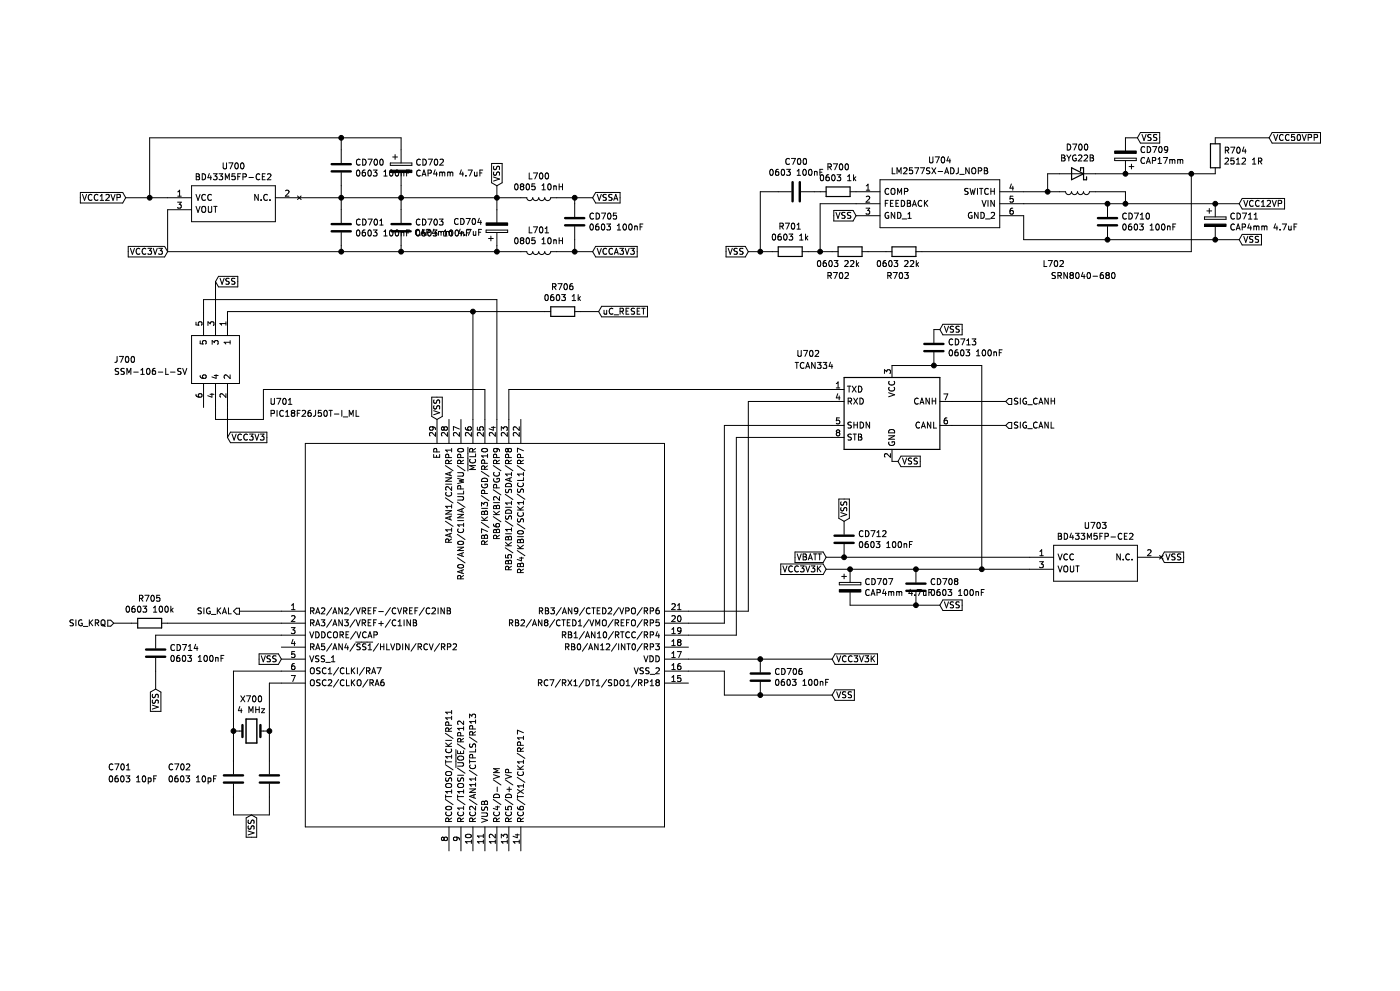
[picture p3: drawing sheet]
EESchema Schematic File Version 4
EELAYER 30 0
EELAYER END
$Descr A4 11693 8268
encoding utf-8
Sheet 3 9
Title ""
Date ""
Rev ""
Comp ""
Comment1 ""
Comment2 ""
Comment3 ""
Comment4 ""
$EndDescr
Wire Wire Line
	1400 1650 1250 1650
Text GLabel 1050 1650 0    50   Input ~ 0
VCC12VP
Wire Wire Line
	2500 1650 2850 1650
$Comp
L Device:C CD700
U 1 1
P 2850 1400
F 0 "CD700" H 2965 1446 50  0000 L CNN
F 1 "0603 100nF" H 2965 1355 50  0000 L CNN
F 2 "Samacsys:RESC1608X55N" H 2888 1250 50  0001 C CNN
F 3 "~" H 2850 1400 50  0001 C CNN
	1    2850 1400
	1    0    0    -1  
$EndComp
$Comp
L Device:C CD701
U 1 1
P 2850 1900
F 0 "CD701" H 2965 1946 50  0000 L CNN
F 1 "0603 100nF" H 2965 1855 50  0000 L CNN
F 2 "Samacsys:RESC1608X55N" H 2888 1750 50  0001 C CNN
F 3 "~" H 2850 1900 50  0001 C CNN
	1    2850 1900
	1    0    0    -1  
$EndComp
$Comp
L Device:C CD703
U 1 1
P 3350 1900
F 0 "CD703" H 3465 1946 50  0000 L CNN
F 1 "0603 100nF" H 3465 1855 50  0000 L CNN
F 2 "Samacsys:RESC1608X55N" H 3388 1750 50  0001 C CNN
F 3 "~" H 3350 1900 50  0001 C CNN
	1    3350 1900
	1    0    0    -1  
$EndComp
$Comp
L Device:CP CD702
U 1 1
P 3350 1400
F 0 "CD702" H 3468 1446 50  0000 L CNN
F 1 "CAP4mm 4.7uF" H 3468 1355 50  0000 L CNN
F 2 "Samacsys:CAPAE430X550N" H 3388 1250 50  0001 C CNN
F 3 "~" H 3350 1400 50  0001 C CNN
	1    3350 1400
	1    0    0    -1  
$EndComp
$Comp
L Device:CP CD704
U 1 1
P 4150 1900
F 0 "CD704" H 4033 1854 50  0000 R CNN
F 1 "CAP4mm 4.7uF" H 4033 1945 50  0000 R CNN
F 2 "Samacsys:CAPAE430X550N" H 4188 1750 50  0001 C CNN
F 3 "~" H 4150 1900 50  0001 C CNN
	1    4150 1900
	1    0    0    1   
$EndComp
Wire Wire Line
	2850 1550 2850 1650
Connection ~ 2850 1650
Wire Wire Line
	3350 1750 3350 1650
Connection ~ 3350 1650
Wire Wire Line
	3350 1550 3350 1650
Wire Wire Line
	2850 1750 2850 1650
Wire Wire Line
	4150 1750 4150 1650
Connection ~ 4150 1650
Wire Wire Line
	3350 1250 3350 1150
Wire Wire Line
	1250 1150 1250 1650
Connection ~ 1250 1650
Wire Wire Line
	1250 1650 1050 1650
Wire Wire Line
	2850 1250 2850 1150
Wire Wire Line
	4150 2050 4150 2100
Connection ~ 4150 2100
Wire Wire Line
	4150 2100 4350 2100
Wire Wire Line
	3350 2050 3350 2100
Wire Wire Line
	2850 2050 2850 2100
Wire Wire Line
	4150 1650 4350 1650
$Comp
L Device:L L700
U 1 1
P 4500 1650
F 0 "L700" V 4319 1650 50  0000 C CNN
F 1 "0805 10nH" V 4410 1650 50  0000 C CNN
F 2 "Samacsys:RESC2012X60N" H 4500 1650 50  0001 C CNN
F 3 "~" H 4500 1650 50  0001 C CNN
	1    4500 1650
	0    1    1    0   
$EndComp
$Comp
L Device:L L701
U 1 1
P 4500 2100
F 0 "L701" V 4319 2100 50  0000 C CNN
F 1 "0805 10nH" V 4410 2100 50  0000 C CNN
F 2 "Samacsys:RESC2012X60N" H 4500 2100 50  0001 C CNN
F 3 "~" H 4500 2100 50  0001 C CNN
	1    4500 2100
	0    1    1    0   
$EndComp
Wire Wire Line
	4650 1650 4800 1650
Wire Wire Line
	4650 2100 4800 2100
$Comp
L Device:C CD705
U 1 1
P 4800 1850
F 0 "CD705" H 4915 1896 50  0000 L CNN
F 1 "0603 100nF" H 4915 1805 50  0000 L CNN
F 2 "Samacsys:RESC1608X55N" H 4838 1700 50  0001 C CNN
F 3 "~" H 4800 1850 50  0001 C CNN
	1    4800 1850
	1    0    0    -1  
$EndComp
Wire Wire Line
	4800 1700 4800 1650
Connection ~ 4800 1650
Wire Wire Line
	4800 1650 4950 1650
Wire Wire Line
	4800 2000 4800 2100
Connection ~ 4800 2100
Wire Wire Line
	4800 2100 4950 2100
Text GLabel 4950 1650 2    50   Input ~ 0
VSSA
Text GLabel 4950 2100 2    50   Input ~ 0
VCCA3V3
Wire Wire Line
	2850 1150 3350 1150
Wire Wire Line
	2850 1650 3350 1650
Wire Wire Line
	2850 2100 3350 2100
Connection ~ 2850 2100
Wire Wire Line
	3350 1650 4150 1650
Wire Wire Line
	3350 2100 4150 2100
Connection ~ 3350 2100
$Comp
L SamacSys_Parts:LM2577SX-ADJ_NOPB U704
U 1 1
P 7150 1600
F 0 "U704" H 7850 1865 50  0000 C CNN
F 1 "LM2577SX-ADJ_NOPB" H 7850 1774 50  0000 C CNN
F 2 "Samacsys:KTT0005B" H 8400 1700 50  0001 L CNN
F 3 "http://www.ti.com/lit/gpn/LM2577" H 8400 1600 50  0001 L CNN
F 4 "SIMPLE SWITCHER&#174; 3.5V to 40V, 3A Low Component Count Step-Up Regulator" H 8400 1500 50  0001 L CNN "Description"
F 5 "" H 8400 1400 50  0001 L CNN "Height"
F 6 "926-LM2577SXADJNOPB" H 8400 1300 50  0001 L CNN "Mouser Part Number"
F 7 "https://www.mouser.co.uk/ProductDetail/Texas-Instruments/LM2577SX-ADJ-NOPB?qs=X1J7HmVL2ZH8mODru%2FJBBw%3D%3D" H 8400 1200 50  0001 L CNN "Mouser Price/Stock"
F 8 "Texas Instruments" H 8400 1100 50  0001 L CNN "Manufacturer_Name"
F 9 "LM2577SX-ADJ/NOPB" H 8400 1000 50  0001 L CNN "Manufacturer_Part_Number"
	1    7150 1600
	1    0    0    -1  
$EndComp
Text GLabel 10350 2000 2    50   Input ~ 0
VSS
Text GLabel 6250 2100 0    50   Input ~ 0
VSS
Wire Wire Line
	7150 1700 6850 1700
Wire Wire Line
	6850 1700 6850 2100
$Comp
L Device:R R702
U 1 1
P 7100 2100
F 0 "R702" V 7300 2000 50  0000 C CNN
F 1 "0603 22k" V 7200 2000 50  0000 C CNN
F 2 "Samacsys:RESC1608X55N" V 7030 2100 50  0001 C CNN
F 3 "~" H 7100 2100 50  0001 C CNN
	1    7100 2100
	0    1    1    0   
$EndComp
Wire Wire Line
	8550 1700 9250 1700
$Comp
L Device:C CD710
U 1 1
P 9250 1850
F 0 "CD710" H 9365 1896 50  0000 L CNN
F 1 "0603 100nF" H 9365 1805 50  0000 L CNN
F 2 "Samacsys:RESC1608X55N" H 9288 1700 50  0001 C CNN
F 3 "~" H 9250 1850 50  0001 C CNN
	1    9250 1850
	1    0    0    -1  
$EndComp
Connection ~ 9400 1700
$Comp
L Device:CP CD711
U 1 1
P 10150 1850
F 0 "CD711" H 10268 1896 50  0000 L CNN
F 1 "CAP4mm 4.7uF" H 10268 1805 50  0000 L CNN
F 2 "Samacsys:CAPAE430X550N" H 10188 1700 50  0001 C CNN
F 3 "~" H 10150 1850 50  0001 C CNN
	1    10150 1850
	1    0    0    -1  
$EndComp
Connection ~ 10150 1700
Wire Wire Line
	10150 1700 10350 1700
Wire Wire Line
	9400 1700 10150 1700
Text GLabel 10350 1700 2    50   Input ~ 0
VCC12VP
Wire Wire Line
	10350 2000 10150 2000
Wire Wire Line
	8550 2000 8550 1800
Connection ~ 10150 2000
$Comp
L Device:L L702
U 1 1
P 9000 1600
F 0 "L702" V 9600 1400 50  0000 C CNN
F 1 "SRN8040-680" V 9700 1650 50  0000 C CNN
F 2 "Samacsys:INDC8566X410N" H 9000 1600 50  0001 C CNN
F 3 "~" H 9000 1600 50  0001 C CNN
	1    9000 1600
	0    1    1    0   
$EndComp
$Comp
L Device:D_Schottky D700
U 1 1
P 9000 1450
F 0 "D700" H 9000 1233 50  0000 C CNN
F 1 "BYG22B" H 9000 1324 50  0000 C CNN
F 2 "Samacsys:DIOM5127X229N" H 9000 1450 50  0001 C CNN
F 3 "~" H 9000 1450 50  0001 C CNN
	1    9000 1450
	-1   0    0    1   
$EndComp
Wire Wire Line
	9400 1600 9400 1700
Wire Wire Line
	8550 1600 8750 1600
Wire Wire Line
	8850 1450 8750 1450
Wire Wire Line
	8750 1450 8750 1600
Connection ~ 8750 1600
Wire Wire Line
	8750 1600 8850 1600
Wire Wire Line
	9150 1450 9400 1450
$Comp
L Device:CP CD709
U 1 1
P 9400 1300
F 0 "CD709" H 9282 1254 50  0000 R CNN
F 1 "CAP17mm" H 9282 1345 50  0000 R CNN
F 2 "Samacsys:CAPAE1700X1700N" H 9438 1150 50  0001 C CNN
F 3 "~" H 9400 1300 50  0001 C CNN
	1    9400 1300
	-1   0    0    1   
$EndComp
Text GLabel 9500 1150 2    50   Input ~ 0
VSS
Wire Wire Line
	9400 1450 9950 1450
Connection ~ 9400 1450
Text GLabel 10600 1150 2    50   Input ~ 0
VCC50VPP
Wire Wire Line
	9150 1600 9400 1600
Connection ~ 9250 1700
Wire Wire Line
	9250 1700 9400 1700
Connection ~ 9250 2000
Wire Wire Line
	9250 2000 8550 2000
Wire Wire Line
	9950 2100 9950 1450
Wire Wire Line
	9250 2000 10150 2000
Connection ~ 9950 1450
Wire Wire Line
	9950 1450 10150 1450
$Comp
L Device:R R701
U 1 1
P 6600 2100
F 0 "R701" V 6807 2100 50  0000 C CNN
F 1 "0603 1k" V 6716 2100 50  0000 C CNN
F 2 "Samacsys:RESC1608X55N" V 6530 2100 50  0001 C CNN
F 3 "~" H 6600 2100 50  0001 C CNN
	1    6600 2100
	0    -1   -1   0   
$EndComp
Wire Wire Line
	6750 2100 6850 2100
Wire Wire Line
	6450 2100 6350 2100
Text GLabel 7150 1800 0    50   Input ~ 0
VSS
$Comp
L Device:R R700
U 1 1
P 7000 1600
F 0 "R700" V 6793 1600 50  0000 C CNN
F 1 "0603 1k" V 6884 1600 50  0000 C CNN
F 2 "Samacsys:RESC1608X55N" V 6930 1600 50  0001 C CNN
F 3 "~" H 7000 1600 50  0001 C CNN
	1    7000 1600
	0    1    1    0   
$EndComp
Wire Wire Line
	6850 1600 6800 1600
$Comp
L Device:C C700
U 1 1
P 6650 1600
F 0 "C700" V 6398 1600 50  0000 C CNN
F 1 "0603 100nF" V 6489 1600 50  0000 C CNN
F 2 "Samacsys:RESC1608X55N" H 6688 1450 50  0001 C CNN
F 3 "~" H 6650 1600 50  0001 C CNN
	1    6650 1600
	0    1    1    0   
$EndComp
Wire Wire Line
	6500 1600 6350 1600
Wire Wire Line
	6350 1600 6350 2100
Connection ~ 6350 2100
Wire Wire Line
	6250 2100 6350 2100
Wire Wire Line
	9400 1150 9500 1150
$Comp
L Device:R R703
U 1 1
P 7550 2100
F 0 "R703" V 7750 2050 50  0000 C CNN
F 1 "0603 22k" V 7650 2050 50  0000 C CNN
F 2 "Samacsys:RESC1608X55N" V 7480 2100 50  0001 C CNN
F 3 "~" H 7550 2100 50  0001 C CNN
	1    7550 2100
	0    1    1    0   
$EndComp
Wire Wire Line
	6950 2100 6850 2100
Connection ~ 6850 2100
Wire Wire Line
	7250 2100 7400 2100
Wire Wire Line
	7700 2100 9950 2100
Text HLabel 2000 5100 0    50   Output ~ 0
SIG_KAL
Text HLabel 8400 3350 2    50   Input ~ 0
SIG_CANH
Text HLabel 8400 3550 2    50   Input ~ 0
SIG_CANL
$Comp
L Rabbit~ECU~Schematic~Symbols:PIC18F26J50T-I_ML U701
U 1 1
P 2350 5100
F 0 "U701" H 2250 6850 50  0000 L CNN
F 1 "PIC18F26J50T-I_ML" H 2250 6750 50  0000 L CNN
F 2 "Sparkdog PF-DI V2:PIC18F26" H 5600 6500 50  0001 L CNN
F 3 "https://componentsearchengine.com/Datasheets/1/PIC18F26J50T-I_ML.pdf" H 5600 6400 50  0001 L CNN
F 4 "8-bit Microcontrollers - MCU Full Spd USB 64KB Flsh 4KBRAM nanoWatt" H 5600 6300 50  0001 L CNN "Description"
F 5 "1" H 5600 6200 50  0001 L CNN "Height"
F 6 "579-PIC18F26J50T-IML" H 5600 6100 50  0001 L CNN "Mouser Part Number"
F 7 "https://www.mouser.co.uk/ProductDetail/Microchip-Technology/PIC18F26J50T-I-ML?qs=Xb8IjHhkxj6YU2KL6UdtEQ%3D%3D" H 5600 6000 50  0001 L CNN "Mouser Price/Stock"
F 8 "Microchip" H 5600 5900 50  0001 L CNN "Manufacturer_Name"
F 9 "PIC18F26J50T-I/ML" H 5600 5800 50  0001 L CNN "Manufacturer_Part_Number"
	1    2350 5100
	1    0    0    -1  
$EndComp
Wire Wire Line
	5750 5100 6250 5100
Text GLabel 6900 4650 0    50   Input ~ 0
VBATT
Wire Wire Line
	6900 4650 7050 4650
$Comp
L SamacSys_Parts:BD433M5FP-CE2 U700
U 1 1
P 1400 1650
F 0 "U700" H 1950 1915 50  0000 C CNN
F 1 "BD433M5FP-CE2" H 1950 1824 50  0000 C CNN
F 2 "Sparkdog PF-DI V2:MDAC-TO-252-3" H 2350 1750 50  0001 L CNN
F 3 "" H 2350 1650 50  0001 L CNN
F 4 "ROHM - BD433M5FP-CE2 - LDO, FIXED, AUTO, 3.3V, 0.5A, TO252-3" H 2350 1550 50  0001 L CNN "Description"
F 5 "2.5" H 2350 1450 50  0001 L CNN "Height"
F 6 "755-BD433M5FP-CE2" H 2350 1350 50  0001 L CNN "Mouser Part Number"
F 7 "https://www.mouser.co.uk/ProductDetail/ROHM-Semiconductor/BD433M5FP-CE2?qs=WHeKGGBt0W%252Bm0j7eFV2sYw%3D%3D" H 2350 1250 50  0001 L CNN "Mouser Price/Stock"
F 8 "ROHM Semiconductor" H 2350 1150 50  0001 L CNN "Manufacturer_Name"
F 9 "BD433M5FP-CE2" H 2350 1050 50  0001 L CNN "Manufacturer_Part_Number"
	1    1400 1650
	1    0    0    -1  
$EndComp
Wire Wire Line
	1250 1150 2850 1150
Connection ~ 2850 1150
Wire Wire Line
	1400 1750 1400 2100
Wire Wire Line
	1400 2100 2850 2100
Text GLabel 1400 2100 0    50   Input ~ 0
VCC3V3
$Comp
L SamacSys_Parts:BD433M5FP-CE2 U703
U 1 1
P 8600 4650
F 0 "U703" H 9150 4915 50  0000 C CNN
F 1 "BD433M5FP-CE2" H 9150 4824 50  0000 C CNN
F 2 "Sparkdog PF-DI V2:MDAC-TO-252-3" H 9550 4750 50  0001 L CNN
F 3 "" H 9550 4650 50  0001 L CNN
F 4 "ROHM - BD433M5FP-CE2 - LDO, FIXED, AUTO, 3.3V, 0.5A, TO252-3" H 9550 4550 50  0001 L CNN "Description"
F 5 "2.5" H 9550 4450 50  0001 L CNN "Height"
F 6 "755-BD433M5FP-CE2" H 9550 4350 50  0001 L CNN "Mouser Part Number"
F 7 "https://www.mouser.co.uk/ProductDetail/ROHM-Semiconductor/BD433M5FP-CE2?qs=WHeKGGBt0W%252Bm0j7eFV2sYw%3D%3D" H 9550 4250 50  0001 L CNN "Mouser Price/Stock"
F 8 "ROHM Semiconductor" H 9550 4150 50  0001 L CNN "Manufacturer_Name"
F 9 "BD433M5FP-CE2" H 9550 4050 50  0001 L CNN "Manufacturer_Part_Number"
	1    8600 4650
	1    0    0    -1  
$EndComp
Text GLabel 9700 4650 2    50   Input ~ 0
VSS
$Comp
L Device:C CD712
U 1 1
P 7050 4500
F 0 "CD712" H 7165 4546 50  0000 L CNN
F 1 "0603 100nF" H 7165 4455 50  0000 L CNN
F 2 "Samacsys:RESC1608X55N" H 7088 4350 50  0001 C CNN
F 3 "~" H 7050 4500 50  0001 C CNN
	1    7050 4500
	1    0    0    -1  
$EndComp
Connection ~ 7050 4650
Text GLabel 7050 4350 1    50   Input ~ 0
VSS
$Comp
L Device:C CD708
U 1 1
P 7650 4900
F 0 "CD708" H 7765 4946 50  0000 L CNN
F 1 "0603 100nF" H 7765 4855 50  0000 L CNN
F 2 "Samacsys:RESC1608X55N" H 7688 4750 50  0001 C CNN
F 3 "~" H 7650 4900 50  0001 C CNN
	1    7650 4900
	1    0    0    -1  
$EndComp
$Comp
L Device:CP CD707
U 1 1
P 7100 4900
F 0 "CD707" H 7218 4946 50  0000 L CNN
F 1 "CAP4mm 4.7uF" H 7218 4855 50  0000 L CNN
F 2 "Samacsys:CAPAE430X550N" H 7138 4750 50  0001 C CNN
F 3 "~" H 7100 4900 50  0001 C CNN
	1    7100 4900
	1    0    0    -1  
$EndComp
Connection ~ 7100 4750
Wire Wire Line
	7100 4750 6900 4750
Connection ~ 7650 4750
Wire Wire Line
	7650 4750 7100 4750
Text GLabel 6900 4750 0    50   Input ~ 0
VCC3V3K
Wire Wire Line
	7100 5050 7650 5050
Text GLabel 7850 5050 2    50   Input ~ 0
VSS
Wire Wire Line
	7650 5050 7850 5050
Connection ~ 7650 5050
Text GLabel 6950 5800 2    50   Input ~ 0
VSS
Text GLabel 6950 5500 2    50   Input ~ 0
VCC3V3K
Wire Wire Line
	5750 5500 6350 5500
$Comp
L Device:C CD706
U 1 1
P 6350 5650
F 0 "CD706" H 6465 5696 50  0000 L CNN
F 1 "0603 100nF" H 6465 5605 50  0000 L CNN
F 2 "Samacsys:RESC1608X55N" H 6388 5500 50  0001 C CNN
F 3 "~" H 6350 5650 50  0001 C CNN
	1    6350 5650
	1    0    0    -1  
$EndComp
Connection ~ 6350 5500
Wire Wire Line
	5750 5600 6050 5600
Wire Wire Line
	6050 5600 6050 5800
Wire Wire Line
	6050 5800 6350 5800
Connection ~ 6350 5800
Wire Wire Line
	6350 5500 6950 5500
Wire Wire Line
	6350 5800 6950 5800
$Comp
L Interface_CAN_LIN:TCAN334 U702
U 1 1
P 7450 3450
F 0 "U702" H 6750 3950 50  0000 C CNN
F 1 "TCAN334" H 6800 3850 50  0000 C CNN
F 2 "Samacsys:SOIC127P600X175-8N" H 7450 2950 50  0001 C CIN
F 3 "http://www.ti.com/lit/ds/symlink/tcan337.pdf" H 7450 3450 50  0001 C CNN
	1    7450 3450
	1    0    0    -1  
$EndComp
Wire Wire Line
	4250 3500 4250 3250
Wire Wire Line
	4250 3250 6950 3250
Wire Wire Line
	6250 3350 6950 3350
Wire Wire Line
	6250 3350 6250 5100
Wire Wire Line
	7950 3350 8400 3350
Wire Wire Line
	8400 3550 7950 3550
Wire Wire Line
	2000 5100 2350 5100
Text GLabel 7500 3850 2    50   Input ~ 0
VSS
$Comp
L Device:C CD713
U 1 1
P 7800 2900
F 0 "CD713" H 7915 2946 50  0000 L CNN
F 1 "0603 100nF" H 7915 2855 50  0000 L CNN
F 2 "Samacsys:RESC1608X55N" H 7838 2750 50  0001 C CNN
F 3 "~" H 7800 2900 50  0001 C CNN
	1    7800 2900
	1    0    0    -1  
$EndComp
Text GLabel 7850 2750 2    50   Input ~ 0
VSS
Wire Wire Line
	7450 3050 7800 3050
Wire Wire Line
	7050 4650 8600 4650
Wire Wire Line
	7650 4750 8200 4750
Wire Wire Line
	7800 3050 8200 3050
Wire Wire Line
	8200 3050 8200 4750
Connection ~ 7800 3050
Connection ~ 8200 4750
Wire Wire Line
	8200 4750 8600 4750
Wire Wire Line
	7800 2750 7850 2750
Wire Wire Line
	7450 3850 7500 3850
Wire Wire Line
	6950 3550 6050 3550
Wire Wire Line
	6050 3550 6050 5200
Wire Wire Line
	6050 5200 5750 5200
Wire Wire Line
	6150 5300 6150 3650
Wire Wire Line
	6150 3650 6950 3650
Wire Wire Line
	5750 5300 6150 5300
Text GLabel 2350 5500 0    50   Input ~ 0
VSS
Wire Wire Line
	4150 1650 4150 1550
Text GLabel 4150 1550 1    50   Input ~ 0
VSS
$Comp
L Device:R R704
U 1 1
P 10150 1300
F 0 "R704" H 10220 1346 50  0000 L CNN
F 1 "2512 1R" H 10220 1255 50  0000 L CNN
F 2 "Samacsys:RESC6331X75N" V 10080 1300 50  0001 C CNN
F 3 "~" H 10150 1300 50  0001 C CNN
	1    10150 1300
	1    0    0    -1  
$EndComp
Wire Wire Line
	10150 1150 10600 1150
Wire Wire Line
	3950 3500 3950 2600
Wire Wire Line
	3950 2600 4550 2600
$Comp
L Device:R R706
U 1 1
P 4700 2600
F 0 "R706" V 4493 2600 50  0000 C CNN
F 1 "0603 1k" V 4584 2600 50  0000 C CNN
F 2 "Samacsys:RESC1608X55N" V 4630 2600 50  0001 C CNN
F 3 "~" H 4700 2600 50  0001 C CNN
	1    4700 2600
	0    1    1    0   
$EndComp
Wire Wire Line
	4850 2600 5000 2600
Text GLabel 5000 2600 2    50   Input ~ 0
uC_RESET
Wire Wire Line
	4050 3500 4050 3250
$Comp
L Device:C CD714
U 1 1
P 1300 5450
F 0 "CD714" H 1415 5496 50  0000 L CNN
F 1 "0603 100nF" H 1415 5405 50  0000 L CNN
F 2 "Samacsys:RESC1608X55N" H 1338 5300 50  0001 C CNN
F 3 "~" H 1300 5450 50  0001 C CNN
	1    1300 5450
	1    0    0    -1  
$EndComp
Wire Wire Line
	1300 5300 2350 5300
Wire Wire Line
	1300 5600 1300 5750
Text GLabel 1300 5750 3    50   Input ~ 0
VSS
$Comp
L Device:Crystal X700
U 1 1
P 2100 6100
F 0 "X700" H 2100 6368 50  0000 C CNN
F 1 "4 MHz" H 2100 6277 50  0000 C CNN
F 2 "Samacsys:ECS49205PXTR" H 2100 6100 50  0001 C CNN
F 3 "~" H 2100 6100 50  0001 C CNN
	1    2100 6100
	1    0    0    -1  
$EndComp
Wire Wire Line
	2250 6100 2250 5700
Wire Wire Line
	2250 5700 2350 5700
Wire Wire Line
	2350 5600 1950 5600
Wire Wire Line
	1950 5600 1950 6100
Wire Wire Line
	1950 6100 1950 6350
Connection ~ 1950 6100
Wire Wire Line
	2250 6100 2250 6350
Connection ~ 2250 6100
$Comp
L Device:C C702
U 1 1
P 2250 6500
F 0 "C702" H 1400 6600 50  0000 L CNN
F 1 "0603 10pF" H 1400 6500 50  0000 L CNN
F 2 "Samacsys:RESC1608X55N" H 2288 6350 50  0001 C CNN
F 3 "~" H 2250 6500 50  0001 C CNN
	1    2250 6500
	1    0    0    -1  
$EndComp
$Comp
L Device:C C701
U 1 1
P 1950 6500
F 0 "C701" H 900 6600 50  0000 L CNN
F 1 "0603 10pF" H 900 6500 50  0000 L CNN
F 2 "Samacsys:RESC1608X55N" H 1988 6350 50  0001 C CNN
F 3 "~" H 1950 6500 50  0001 C CNN
	1    1950 6500
	1    0    0    -1  
$EndComp
Wire Wire Line
	2250 6650 2250 6800
Wire Wire Line
	2250 6800 1950 6800
Wire Wire Line
	1950 6800 1950 6650
Text GLabel 2100 6800 3    50   Input ~ 0
VSS
Text HLabel 950  5200 0    50   Input ~ 0
SIG_KRQ
Wire Wire Line
	3950 2600 1900 2600
Connection ~ 3950 2600
$Comp
L SamacSys_Parts:SSM-106-L-SV J700
U 1 1
P 1900 2600
F 0 "J700" V 2300 1650 50  0000 L CNN
F 1 "SSM-106-L-SV" V 2400 1650 50  0000 L CNN
F 2 "Samacsys:SSM106LSV" H 2550 2700 50  0001 L CNN
F 3 "http://suddendocs.samtec.com/catalog_english/ssm_sm.pdf" H 2550 2600 50  0001 L CNN
F 4 "Samtec SSM Series 2.54mm 6 Way 1 Row Straight PCB Socket Surface Mount Board to Board" H 2550 2500 50  0001 L CNN "Description"
F 5 "7.37" H 2550 2400 50  0001 L CNN "Height"
F 6 "200-SSM106LSV" H 2550 2300 50  0001 L CNN "Mouser Part Number"
F 7 "https://www.mouser.co.uk/ProductDetail/Samtec/SSM-106-L-SV?qs=FESYatJ8odIk57gQe2ViOA%3D%3D" H 2550 2200 50  0001 L CNN "Mouser Price/Stock"
F 8 "SAMTEC" H 2550 2100 50  0001 L CNN "Manufacturer_Name"
F 9 "SSM-106-L-SV" H 2550 2000 50  0001 L CNN "Manufacturer_Part_Number"
	1    1900 2600
	0    1    1    0   
$EndComp
Text GLabel 1800 2350 2    50   Input ~ 0
VSS
Wire Wire Line
	1800 2600 1800 2350
Wire Wire Line
	4150 2500 4150 3500
Wire Wire Line
	4150 2500 1700 2500
Wire Wire Line
	1700 2500 1700 2600
Wire Wire Line
	1800 3400 1800 3500
Wire Wire Line
	1800 3500 2200 3500
Wire Wire Line
	2200 3500 2200 3250
Wire Wire Line
	2200 3250 4050 3250
Wire Wire Line
	1900 3400 1900 3650
Text GLabel 1900 3650 2    50   Input ~ 0
VCC3V3
$Comp
L Device:R R705
U 1 1
P 1250 5200
F 0 "R705" V 1043 5200 50  0000 C CNN
F 1 "0603 100k" V 1134 5200 50  0000 C CNN
F 2 "Samacsys:RESC1608X55N" V 1180 5200 50  0001 C CNN
F 3 "~" H 1250 5200 50  0001 C CNN
	1    1250 5200
	0    1    1    0   
$EndComp
Wire Wire Line
	950  5200 1100 5200
Wire Wire Line
	1400 5200 2350 5200
Text GLabel 3650 3500 1    50   Input ~ 0
VSS
$EndSCHEMATC
